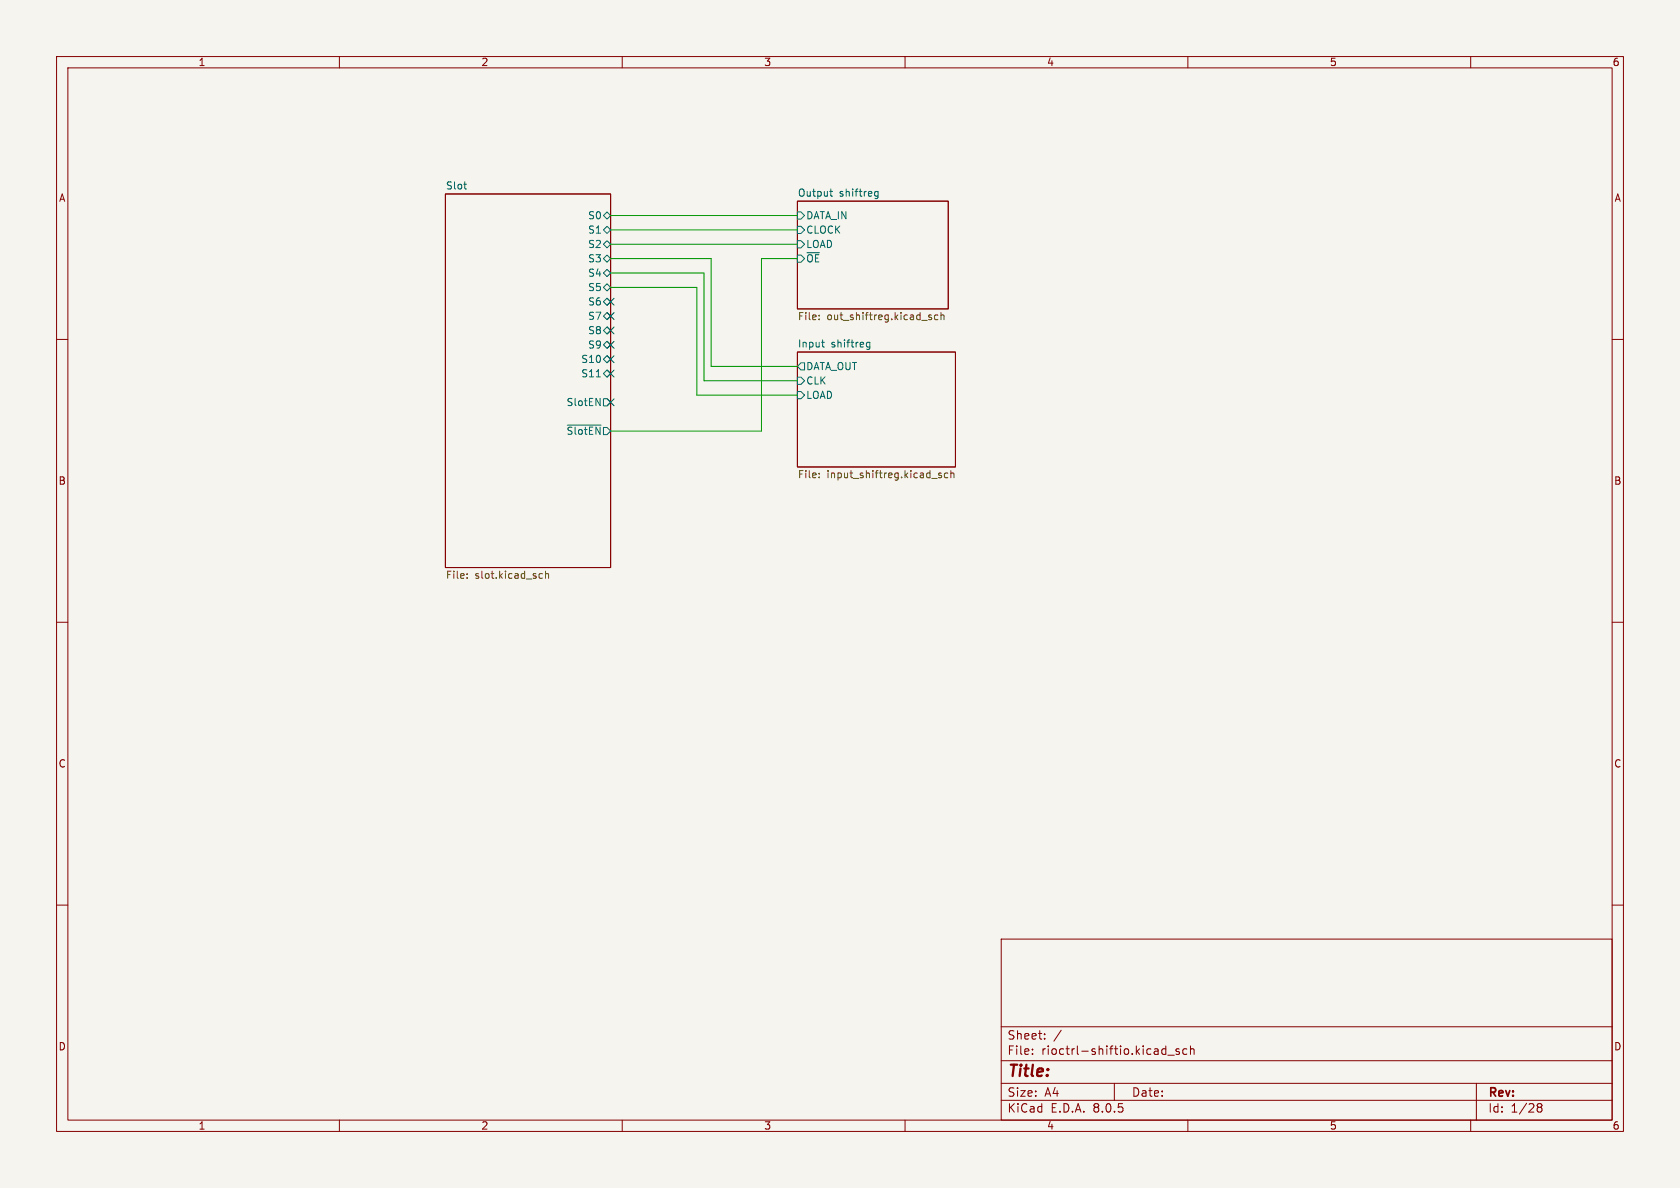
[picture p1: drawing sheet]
<svg xmlns="http://www.w3.org/2000/svg" width="297mm" height="210mm" viewBox="0 0 297 210" stroke-linecap="round" stroke-linejoin="round" font-family="sans-serif">
<path d="M0 0h297v210h-297z" fill="#f5f4ef" stroke="#f5f4ef" stroke-width=".18"/>
<g fill="none" stroke="#840000" stroke-width=".18">
<path d="M10 10h277v190h-277zM12 12h273v186h-273zM60 10v2M110 10v2M160 10v2M210 10v2M260 10v2M78.7 34.3h29.2v66h-29.2zM141 35.6h26.6v19h-26.6zM10 60h2M285 60h2M141 62.2h27.9v20.4h-27.9z"/>
<path d="M10 110h2M285 110h2M10 160h2M285 160h2M177 166h108v32h-108zM60 198v2M110 198v2M160 198v2M177 194.5h108M177 191.5h108M177 187.5h108M177 181.5h108"/>
<path d="M182.5 186.3v.1M182.5 185.5v.1M184.7 183.6v.1M184.7 182.8v.1M187.6 182.1l-1.3 2M197 191.5v3M205.7 185.4l.4 .1M206.1 184.9v1.5M206.1 186.3l-.4 .1M206.5 186.5h1.1M208.5 185.5l-.4-.1-.2 .2 .1 .2 .5 .2v.3h-.6M209.8 185.5l-.4-.1-.3 .3v.4l.1 .2h.6"/>
<path d="M210 198v2M210.5 185.5l.2-.1 .3 .1 .1 .9M210.5 184.9v1.5M260 198v2M261 191.5v6.5M271.7 195.5l.3 .2M271.7 195.4l.3-.3 .5 .1 .1 .3-.3 .2M272 195.7h.3M272 195.7l-.3 .3M272.3 195.7l.3 .3-.1 .5-.5 .1-.3-.3"/>
</g>
<g fill="none" stroke="#006464" stroke-width=".18">
<path d="M82 32.6h.5M82.3 33.4h.2M106.7 38.1l.6-.6 .6 .6-.6 .6zM141 37.5h.6l.6 .6-.6 .6h-.6zM146.7 33.8h.5M146.9 33.4v1.1l.3 .2M154.7 34.6l.2 .1 .3-.1M155.2 33.9l-.3-.1-.2 .2M155.2 33.8v1.1l-.2 .2-.3-.1M106.7 53.3l.6-.6 .6 .6-.6 .7zM106.7 55.9l.6-.7 .6 .7-.6 .6zM106.7 58.4l.6-.6 .6 .6-.6 .7z"/>
<path d="M106.7 40.6l.6-.6 .6 .6-.6 .7zM106.7 48.3l.6-.7 .6 .7-.6 .6zM106.7 50.8l.6-.6 .6 .6-.6 .6zM106.7 45.7l.6-.6 .6 .6-.6 .7zM107.3 42.5l.6 .7-.6 .6-.6-.6zM141 40h.6l.6 .6-.6 .7h-.6zM141 42.5h.6l.6 .7-.6 .6h-.6zM141 45.1h.6l.6 .6-.6 .7h-.6zM100.3 75.2h6M105.4 70.4l.7 1.3v-1.3M105.4 66.6h.7M106.7 70.5h.6l.6 .6-.6 .7h-.6z"/>
<path d="M106.7 66l.6-.6 .6 .6-.6 .7zM106.7 61l.6-.7 .6 .7-.6 .6zM107.3 62.9l.6 .6-.6 .6-.6-.6zM141 66.7h.6l.6 .6-.6 .6h-.6zM141 69.2h.6l.6 .7-.6 .6h-.6zM141.6 64.1h.6v1.3h-.6l-.6-.6zM145.2 60.5h.5M145.5 61.3l.2 .1M153.2 61.2l.2 .2 .4-.1M153.8 60.6l-.4-.1-.2 .1M153.8 60.5v1l-.3 .3-.3-.1"/>
</g>
<g fill="none" stroke="#725600" stroke-width=".18">
<path d="M144.8 55.7v.2M144.8 56.4v.1M164.2 56l.5 .3v.2h-.4M164.2 55.7h.5M165.8 55.7h-.4l-.2 .2 .1 .6h.5M166.3 55.8l.2-.1h.3l.1 .8M166.3 55.2v1.3M144.8 84.3v.2M144.8 83.7v.1M164.7 84.6h1M166.4 83.7l-.3-.1-.2 .2 .1 .2 .4 .1v.3h-.5M167.6 83.7l-.4-.1-.2 .3 .1 .5h.5"/>
<path d="M168.1 83.7l.2-.1 .3 .1v.8M168.1 83.2v1.3M82.6 102.1v.1M82.6 101.5v.1M95.5 101.4l.4 .1M95.9 102.2h-.4M96.4 101.5l.2-.1 .3 .1 .1 .7M96.4 101v1.2"/>
</g>
<path d="M107.9 38.1h33.1M107.9 50.8h15.3v19.1h17.8M107.9 48.3h16.6v19h16.5M107.9 40.6h33.1M107.9 43.2h33.1M107.9 45.7h17.8v19.1h15.3M141 45.7h-6.4v30.5h-26.7" fill="none" stroke="#009600" stroke-width=".18"/>
<g fill="none" stroke="#000084" stroke-width=".18">
<path d="M107.3 55.3l1.3 1.2M107.3 52.7l1.3 1.2M107.3 57.8l1.3 1.2M108.6 55.3l-1.3 1.2M108.6 52.7l-1.3 1.2M108.6 57.8l-1.3 1.2M107.3 60.4l1.3 1.2M107.3 70.5l1.3 1.2M107.3 62.9l1.3 1.2M107.3 65.4l1.3 1.2M108.6 60.4l-1.3 1.2M108.6 70.5l-1.3 1.2"/>
<path d="M108.6 62.9l-1.3 1.2M108.6 65.4l-1.3 1.2"/>
</g>
<text font-size="2.8" fill="#840000" x="178" y="190.9">Title:</text>
<g font-size="2.1" fill="#840000">
<text x="178" y="184">Sheet:</text>
<text x="178" y="186.7">File:</text>
<text x="184.1" y="186.7">rioctrl-shiftio.kicad_sch</text>
<text x="178" y="196.9">KiCad</text>
<text x="178" y="194.1">Size:</text>
<text x="184.7" y="194.1">A4</text>
<text x="185.7" y="196.9">E.D.A.</text>
<text x="193.3" y="196.9">8.0.5</text>
<text x="200" y="194.1">Date:</text>
<text x="263" y="194.3">Rev:</text>
<text x="263" y="196.9">Id:</text>
<text x="267.1" y="196.9">1/28</text>
</g>
<g font-size="1.8" fill="#840000">
<text x="35" y="11.9">1</text>
<text x="85" y="11.9">2</text>
<text x="135" y="11.9">3</text>
<text x="185" y="11.9">4</text>
<text x="235" y="11.9">5</text>
<text x="285" y="11.9">6</text>
<text x="10.3" y="35.9">A</text>
<text x="285.3" y="35.9">A</text>
<text x="10.3" y="85.9">B</text>
<text x="285.3" y="85.9">B</text>
<text x="10.3" y="135.9">C</text>
<text x="285.3" y="135.9">C</text>
<text x="10.3" y="185.9">D</text>
<text x="285.3" y="185.9">D</text>
<text x="35" y="199.9">1</text>
<text x="85" y="199.9">2</text>
<text x="135" y="199.9">3</text>
<text x="185" y="199.9">4</text>
<text x="235" y="199.9">5</text>
<text x="285" y="199.9">6</text>
</g>
<g font-size="1.8" fill="#006464">
<text x="78.7" y="33.6">Slot</text>
<text x="141" y="34.8">Output</text>
<text x="148.4" y="34.8">shiftreg</text>
<text x="103.9" y="39">S0</text>
<text x="103.9" y="41.5">S1</text>
<text x="142.4" y="41.5">CLOCK</text>
<text x="142.4" y="39">DATA_IN</text>
<text x="103.9" y="46.6">S3</text>
<text x="103.9" y="44">S2</text>
<text x="142.4" y="44">LOAD</text>
<text x="142.4" y="46.6">~{OE}</text>
<text x="103.9" y="49.1">S4</text>
<text x="103.9" y="51.7">S5</text>
<text x="103.9" y="54.2">S6</text>
<text x="103.9" y="56.7">S7</text>
<text x="103.9" y="59.3">S8</text>
<text x="102.7" y="64.4">S10</text>
<text x="103.9" y="61.8">S9</text>
<text x="141" y="61.5">Input</text>
<text x="142.4" y="65.6">DATA_OUT</text>
<text x="146.9" y="61.5">shiftreg</text>
<text x="100.1" y="72">SlotEN</text>
<text x="102.7" y="66.9">S11</text>
<text x="142.4" y="68.2">CLK</text>
<text x="142.4" y="70.7">LOAD</text>
<text x="100.1" y="77.1">~{SlotEN}</text>
</g>
<g font-size="1.8" fill="#725600">
<text x="141" y="56.9">File:</text>
<text x="146.2" y="56.9">out_shiftreg.kicad_sch</text>
<text x="141" y="84.9">File:</text>
<text x="146.2" y="84.9">input_shiftreg.kicad_sch</text>
<text x="78.7" y="102.6">File:</text>
<text x="84" y="102.6">slot.kicad_sch</text>
</g>
</svg>
